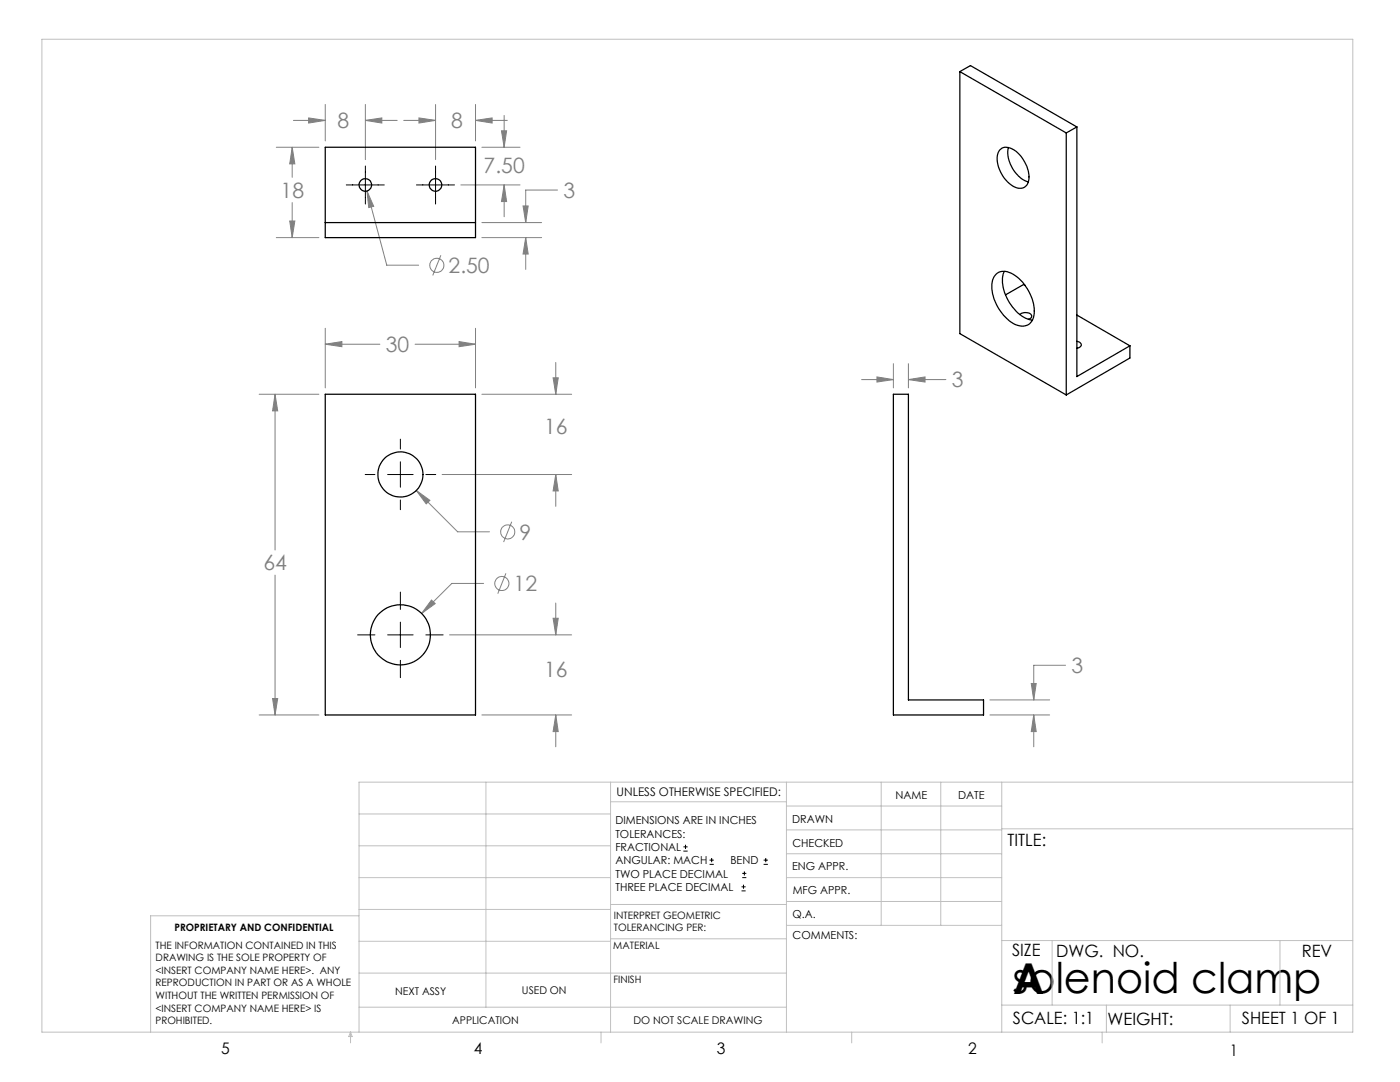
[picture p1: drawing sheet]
<svg xmlns="http://www.w3.org/2000/svg" width="279mm" height="216mm" viewBox="0 0 279 216" stroke-linecap="round" stroke-linejoin="round" font-family="sans-serif">
<g fill="none" stroke="#808080" stroke-width=".2">
<path d="M55.1 29.4h8.5M58.3 29.4v6M58.3 29.4l.5 3.3h-1zM58.6 24h6.3M61.6 23.5l3.3 .5-3.3 .6zM64.9 20.8v7.3M72.9 20.8v11.1M72.9 24h6.4M72.9 24l3.3-.5v1.1zM73.2 38.1l4 14.8h6.3M73.2 38.1l1.4 3.1-1 .2zM80.6 24h6.3"/>
<path d="M83.6 23.5l3.3 .5-3.3 .6zM86.9 20.8v11.1M92 36.9h11.8M94.9 20.8v7.3M94.9 24h6.3M94.9 24l3.3-.5v1.1zM96.2 29.4h7.6M100.1 26.1h1l-.5 3.3zM100.6 23v6.4M100.6 36.9v6.4M100.6 36.9l.5 3.3h-1zM111.3 37.9h-6.4v6.5"/>
<path d="M55.1 47.4h8.5M57.8 44.1h1l-.5 3.3zM58.3 40.4v7M88 50.9l-1.6 4.1M96.2 47.4h11.9M96.2 44.4h11.9M104.4 41.1h1l-.5 3.3zM104.9 47.4v6.4M104.9 47.4l.5 3.3h-1zM51.7 78.7h11.9M54.9 78.7v31M54.9 78.7l.5 3.3h-1z"/>
<path d="M64.9 65.5v11.9M64.9 68.7h10.9M64.9 68.7l3.3-.5v1zM82.8 68.7h12.1M91.6 68.2l3.3 .5-3.3 .5zM94.9 65.5v11.9M96.2 78.7h17.9M110.4 75.4h1l-.5 3.3zM110.9 72.3v6.4M171.9 75.7h6.4M175 75.2l3.3 .5-3.3 .5zM178.3 72.6v4.8"/>
<path d="M181.3 75.7l3.3-.5v1zM181.3 72.6v4.8M181.3 75.7h7.5M83.1 97.9l8.2 8.2h6.4M83.1 97.9l2.7 1.9-.7 .7zM88.2 94.7h25.9M110.9 94.7v6.3M110.9 94.7l.5 3.3h-1zM54.9 114.8v27.9M86.1 119.7l.8 .7-2.8 2zM96.5 116.4h-6.3l-6.1 6M101 114.4l-1.7 4.1"/>
<path d="M102.1 104.1l-1.6 4.1M54.4 139.4h1l-.5 3.3zM89.7 126.7h24.4M110.4 123.4h1l-.5 3.3zM110.9 120.3v6.4M197.6 139.7h11.9M205.8 136.4h1l-.5 3.3zM212.7 132.8h-6.4v6.9M51.7 142.7h11.9M96.2 142.7h17.9M110.9 142.7v6.3M110.9 142.7l.5 3.3h-1z"/>
<path d="M197.6 142.7h11.9M206.3 142.7v6.3M206.3 142.7l.5 3.3h-1z"/>
<circle cx="87.2" cy="52.9" r="1.41"/>
<circle cx="100.2" cy="116.4" r="1.41"/>
<circle cx="101.3" cy="106.1" r="1.4"/>
</g>
<g fill="none" stroke="#000" stroke-width=".2">
<path d="M69.1 36.9h7.6M72.9 33.1v7.6M83.1 36.9h7.6M86.9 33.1v7.6M72.9 94.7h1.9M77.4 94.7h5M79.9 87.6v2M79.9 92.1v5.1M79.9 99.8v1.9M85 94.7h2M79.9 118.1v3.5M71.4 126.7h3.4"/>
<path d="M77.4 126.7h5M79.9 124.1v5.1M79.9 131.8v3.4M85 126.7h3.4M136.4 169.8h.8M136.4 169h.8M136.8 168.6v.8M141.6 172.5h.9M141.6 171.6h.9M142 171.2v.8M148 177.8h.8M148 177h.8"/>
<path d="M148.1 175.1h.8M148.1 174.3h.8M148.4 176.5v.8M148.6 173.9v.8M152.4 172.5h.8M152.4 171.6h.8M152.8 171.2v.8"/>
</g>
<g fill="none" stroke="#c0c0c0" stroke-width=".2">
<path d="M8.4 7.8h261.6v198.2h-261.6zM97 156.1v44.9M121.8 156.1v49.9M121.8 160h35.2M157 156.1v49.9M175.9 156.1v28.5M187.7 156.1v28.5M199.9 156.1v49.9M270 156.1h-198.4v49.9M71.6 175.1h50.2M71.6 168.8h50.2M71.6 162.4h50.2"/>
<path d="M157 170.4h42.9M157 165.6h42.9M157 160.8h42.9M157 175.1h42.9M157 179.9h42.9M199.9 165.4h70.1M71.6 194.2h85.4M71.6 187.8h50.2M71.6 181.5h50.2M71.6 182.7h-41.5v23.3M121.8 187.3h35.2M121.8 180.5h35.2"/>
<path d="M157 184.6h42.9M199.9 187.7h70.1M210 187.7v12.9M255.4 187.7v12.9M70 206v2.1M70 206l.3 .8h-.7zM71.6 201h85.4M119.9 206v2.1M170 206v2.1M199.9 200.6h70.1M220 206v2.1M220.8 200.6v5.4"/>
<path d="M245.5 200.6v5.4"/>
</g>
<path d="M54.9 78.7l.5 3.3h-1zM54.4 139.4h1l-.5 3.3zM91.6 68.2l3.3 .5-3.3 .5zM64.9 68.7l3.3-.5v1zM83.1 97.9l2 2.6 .7-.7zM110.9 94.7l.5 3.3h-1zM110.4 75.4h1l-.5 3.3zM86.1 119.7l-2 2.7 2.8-2zM110.4 123.4h1l-.5 3.3zM110.9 142.7l.5 3.3h-1zM175 75.2l3.3 .5-3.3 .5zM181.3 75.7l3.3-.5v1zM205.8 136.4h1l-.5 3.3zM206.3 142.7l.5 3.3h-1zM58.3 29.4l.5 3.3h-1zM57.8 44.1h1l-.5 3.3zM104.4 41.1h1l-.5 3.3zM104.9 47.4l.5 3.3h-1zM100.6 36.9l.5 3.3h-1zM100.1 26.1h1l-.5 3.3zM72.9 24l3.3-.5v1.1zM61.6 23.5l3.3 .5-3.3 .6zM83.6 23.5l3.3 .5-3.3 .6zM94.9 24l3.3-.5v1.1zM73.2 38.1l.4 3.3 1-.2z" fill="#808080"/>
<g fill="none" stroke="#000" stroke-width=".25">
<path d="M191.6 14.3l21.2 12.2M191.6 14.3l2.1-1.2 21.2 12.2M191.6 14.3v52.3l21.2 12.2M64.9 29.4h30v18h-30zM199.5 29.9a2.17 2.17 0 0 1 2.9 .1 6.7 6.7 0 0 1 2.8 6.4 1.91 1.91 0 0 1-3.1 .7 6.7 6.7 0 0 1-3-6.3zM201.3 29.4a6.4 6.4 0 0 0 3.9 6.9M212.8 26.5v52.3M214.9 25.3l-2.1 1.2M214.9 25.3v49.8l10.6-6.1M64.9 44.4h30M198.8 54.7a2.92 2.92 0 0 1 3.8 .3 9.1 9.1 0 0 1 3.7 7.9 2.43 2.43 0 0 1-3.7 1.8 9 9 0 0 1-4.6-8.4l.4-1.1zM200.4 54.2a7 7 0 0 0 1.4 6.6 6.2 6.2 0 0 0 4.3 3.1"/>
<path d="M204.5 56.9l-.2-.1-3.6 2M64.9 78.7h30v64h-30zM178.3 78.7h3v61h15v3h-18zM203.5 62.8a1.64 1.64 0 0 1 2.4 .2l-.2 .5-.5 .2M214.9 68.1a.71 .71 0 0 1 .9 .7 .71 .71 0 0 1-.9 .7M214.9 62.9l10.6 6.1M225.5 69v2.4l-12.7 7.4"/>
<circle cx="72.9" cy="36.9" r="1.25"/>
<circle cx="86.9" cy="36.9" r="1.25"/>
<circle cx="79.9" cy="94.7" r="4.5"/>
<circle cx="79.9" cy="126.7" r="6"/>
</g>
<g font-size="8.5">
<text x="202.1" y="198.1">solenoid clamp</text>
<text x="202.2" y="198.3">A</text>
</g>
<g font-size="4.2" fill="#808080">
<text x="67.3" y="25.6">8</text>
<text x="90.1" y="25.6">8</text>
<text x="96.5" y="34.6">7.50</text>
<text x="56" y="39.5">18</text>
<text x="112.4" y="39.5">3</text>
<text x="89.5" y="54.5">2.50</text>
<text x="77" y="70.3">30</text>
<text x="189.9" y="77.3">3</text>
<text x="108.6" y="86.6">16</text>
<text x="103.7" y="107.7">9</text>
<text x="52.6" y="113.8">64</text>
<text x="102.5" y="118">12</text>
<text x="108.6" y="135.1">16</text>
<text x="213.8" y="134.3">3</text>
</g>
<g font-size="3.4">
<text x="201.1" y="168.8">TITLE:</text>
<text x="202" y="190.8">SIZE</text>
<text x="210.8" y="190.9">DWG. NO.</text>
<text x="259.8" y="191">REV</text>
<text x="202.1" y="204.4">SCALE: 1:1</text>
<text x="221" y="204.5">WEIGHT:</text>
<text x="247.8" y="204.4">SHEET 1 OF 1</text>
</g>
<g font-size="3.2">
<text x="44.2" y="210.4">5</text>
<text x="94.6" y="210.3">4</text>
<text x="143.1" y="210.4">3</text>
<text x="193.2" y="210.3">2</text>
<text x="245.4" y="210.6">1</text>
</g>
<text font-size="2.4" x="123.1" y="158.9">UNLESS OTHERWISE SPECIFIED:</text>
<g font-size="2.2">
<text x="178.7" y="159.4">NAME</text>
<text x="191.2" y="159.4">DATE</text>
<text x="122.8" y="164.5">DIMENSIONS ARE IN INCHES</text>
<text x="122.8" y="167.1">TOLERANCES:</text>
<text x="158.1" y="164.2">DRAWN</text>
<text x="122.8" y="169.8">FRACTIONAL</text>
<text x="122.8" y="172.5">ANGULAR: MACH</text>
<text x="145.8" y="172.5">BEND</text>
<text x="158.1" y="173.7">ENG APPR.</text>
<text x="158.2" y="169.1">CHECKED</text>
<text x="122.8" y="175.1">TWO PLACE DECIMAL</text>
<text x="122.8" y="177.8">THREE PLACE DECIMAL</text>
<text x="158.2" y="178.4">MFG APPR.</text>
<text x="158.2" y="183.2">Q.A.</text>
<text x="158.2" y="187.4">COMMENTS:</text>
</g>
<g font-size="2.1">
<text x="78.8" y="198.5">NEXT ASSY</text>
<text x="104.2" y="198.4">USED ON</text>
<text x="90.2" y="204.3">APPLICATION</text>
<text x="126.4" y="204.3">DO NOT SCALE DRAWING</text>
</g>
<g font-size="2">
<text x="34.8" y="185.7">PROPRIETARY AND CONFIDENTIAL</text>
<text x="122.5" y="183.3">INTERPRET GEOMETRIC</text>
<text x="122.5" y="185.9">TOLERANCING PER:</text>
<text x="31.1" y="189.3">THE INFORMATION CONTAINED IN THIS</text>
<text x="31.1" y="191.8">DRAWING IS THE SOLE PROPERTY OF</text>
<text x="122.4" y="189.4">MATERIAL</text>
<text x="31.1" y="194.3">&lt;INSERT COMPANY NAME HERE&gt;. ANY</text>
<text x="31.1" y="196.8">REPRODUCTION IN PART OR AS A WHOLE</text>
<text x="122.4" y="196.2">FINISH</text>
<text x="31.1" y="199.4">WITHOUT THE WRITTEN PERMISSION OF</text>
<text x="31.1" y="201.9">&lt;INSERT COMPANY NAME HERE&gt; IS</text>
<text x="31.1" y="204.4">PROHIBITED.</text>
</g>
</svg>
